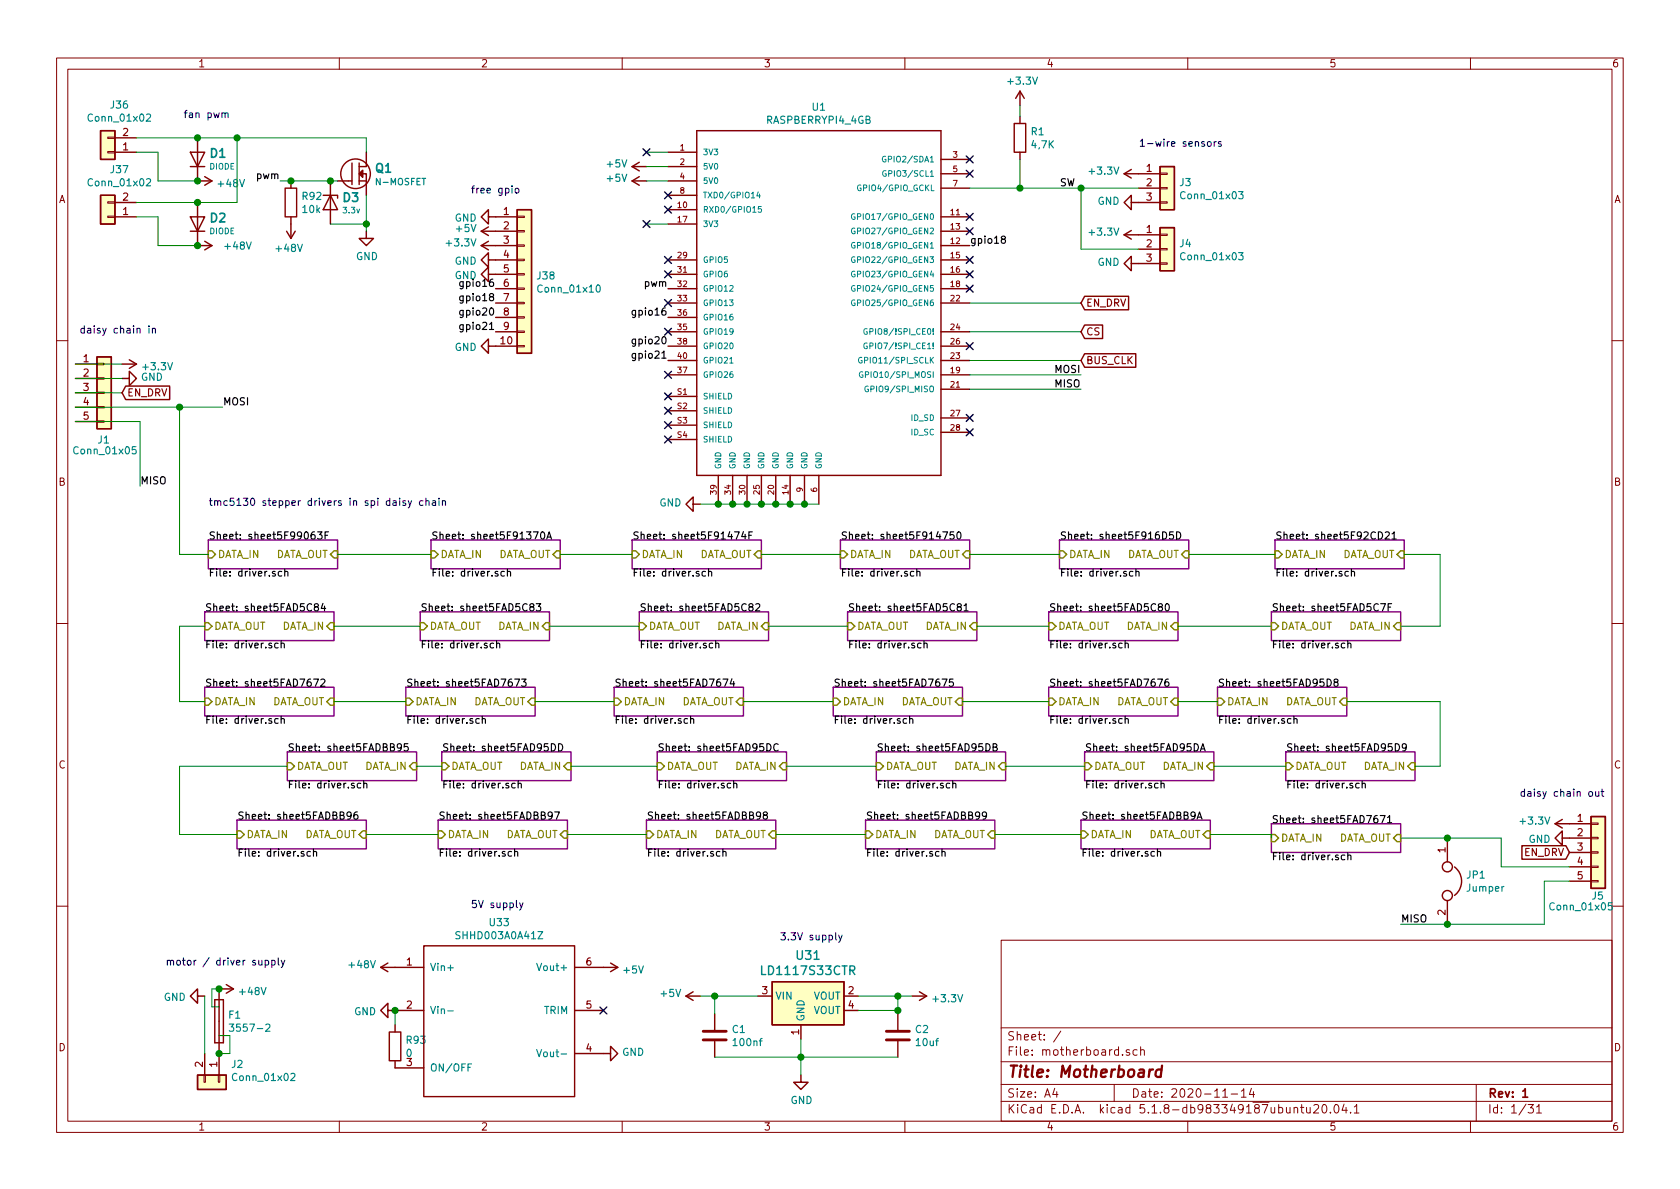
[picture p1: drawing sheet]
EESchema Schematic File Version 4
EELAYER 30 0
EELAYER END
$Descr A4 11693 8268
encoding utf-8
Sheet 1 31
Title "Motherboard"
Date "2020-11-14"
Rev "1"
Comp ""
Comment1 ""
Comment2 ""
Comment3 ""
Comment4 ""
$EndDescr
$Comp
L power:+5V #PWR0245
U 1 1
P 4500 1250
F 0 "#PWR0245" H 4500 1100 50  0001 C CNN
F 1 "+5V" V 4515 1378 50  0000 L CNN
F 2 "" H 4500 1250 50  0001 C CNN
F 3 "" H 4500 1250 50  0001 C CNN
	1    4500 1250
	0    -1   -1   0   
$EndComp
$Comp
L power:+5V #PWR0244
U 1 1
P 4500 1150
F 0 "#PWR0244" H 4500 1000 50  0001 C CNN
F 1 "+5V" V 4515 1278 50  0000 L CNN
F 2 "" H 4500 1150 50  0001 C CNN
F 3 "" H 4500 1150 50  0001 C CNN
	1    4500 1150
	0    -1   -1   0   
$EndComp
Wire Wire Line
	2025 1250 2300 1250
Connection ~ 2025 1250
Wire Wire Line
	1950 1250 2025 1250
$Comp
L passive:N-MOSFET Q1
U 1 1
P 2450 1200
F 0 "Q1" H 2606 1242 60  0000 L CNB
F 1 "N-MOSFET" H 2606 1147 45  0000 L CNN
F 2 "Package_TO_SOT_SMD:TO-252-2" H 2600 1000 45  0001 L CNN
F 3 "https://datasheet.lcsc.com/szlcsc/2001050534_PUOLOP-PTD50N06_C479046.pdf" H 2600 925 45  0001 L CNN
F 4 "Puolop ptd50n06" H 2600 1400 45  0001 L CNN "Part"
F 5 "IC" H 2600 1475 50  0001 L CNN "Family"
	1    2450 1200
	1    0    0    -1  
$EndComp
Wire Wire Line
	1650 950  2550 950 
$Comp
L power:+48V #PWR0231
U 1 1
P 2025 1550
F 0 "#PWR0231" H 2025 1400 50  0001 C CNN
F 1 "+48V" H 2040 1723 50  0000 C CNN
F 2 "" H 2025 1550 50  0001 C CNN
F 3 "" H 2025 1550 50  0001 C CNN
	1    2025 1550
	-1   0    0    1   
$EndComp
Wire Wire Line
	2300 1550 2550 1550
Wire Wire Line
	2300 1250 2350 1250
Connection ~ 2300 1250
Connection ~ 1375 1700
Wire Wire Line
	1100 1700 1375 1700
Wire Wire Line
	1100 1500 1100 1700
Wire Wire Line
	950  1500 1100 1500
Connection ~ 1375 1250
Wire Wire Line
	1100 1050 1100 1250
Wire Wire Line
	1375 1250 1100 1250
Wire Wire Line
	1375 950  1650 950 
Connection ~ 1375 950 
$Comp
L Device:D D1
U 1 1
P 1375 1100
F 0 "D1" V 1413 1020 60  0000 R CNB
F 1 "DIODE" V 1322 1020 40  0000 R CNN
F 2 "Diode_SMD:D_SMA" H 1375 940 40  0001 C CNN
F 3 "" H 1375 1220 60  0000 C CNN
F 4 "M2" H 1380 1275 45  0001 C CNN "PART"
F 5 "Passive" H 1605 1390 50  0001 C CNN "Family"
	1    1375 1100
	0    -1   -1   0   
$EndComp
Wire Wire Line
	950  950  1375 950 
Wire Wire Line
	1375 1400 1650 1400
Connection ~ 1375 1400
Wire Wire Line
	950  1400 1375 1400
Wire Wire Line
	2550 1550 2550 1600
Connection ~ 2550 1550
Wire Wire Line
	2550 1350 2550 1550
Connection ~ 1650 950 
Wire Wire Line
	2550 1050 2550 950 
$Comp
L Device:D_Zener D3
U 1 1
P 2300 1400
F 0 "D3" V 2262 1480 60  0000 L CNB
F 1 "3.3v" V 2353 1480 40  0000 L CNN
F 2 "Diode_SMD:D_SOD-123" V 2209 1320 40  0001 R CNN
F 3 "https://datasheet.lcsc.com/szlcsc/2005230007_AnBon-BZT52B3V3_C541632.pdf" V 2209 1320 60  0001 R CNN
F 4 "bzt52b3v3" H 2305 1575 45  0001 C CNN "PART"
F 5 "Passive" H 2530 1690 50  0001 C CNN "Family"
	1    2300 1400
	0    1    1    0   
$EndComp
Wire Wire Line
	1650 950  1650 1400
Wire Wire Line
	950  1050 1100 1050
$Comp
L Device:D D2
U 1 1
P 1375 1550
F 0 "D2" V 1413 1470 60  0000 R CNB
F 1 "DIODE" V 1322 1470 40  0000 R CNN
F 2 "Diode_SMD:D_SMA" H 1375 1390 40  0001 C CNN
F 3 "" H 1375 1670 60  0000 C CNN
F 4 "M2" H 1380 1725 45  0001 C CNN "PART"
F 5 "Passive" H 1605 1840 50  0001 C CNN "Family"
	1    1375 1550
	0    -1   -1   0   
$EndComp
Wire Wire Line
	10075 6425 10750 6425
Connection ~ 10075 6425
Wire Wire Line
	10075 5825 10450 5825
Connection ~ 10075 5825
$Comp
L Device:Jumper JP1
U 1 1
P 10075 6125
F 0 "JP1" V 10029 6252 50  0000 L CNN
F 1 "Jumper" V 10120 6252 50  0000 L CNN
F 2 "Connector_PinHeader_2.54mm:PinHeader_1x02_P2.54mm_Vertical" H 10075 6125 50  0001 C CNN
F 3 "~" H 10075 6125 50  0001 C CNN
	1    10075 6125
	0    1    1    0   
$EndComp
Wire Wire Line
	9750 6425 10075 6425
Wire Wire Line
	9750 5825 10075 5825
Text Label 1950 1250 2    50   ~ 0
pwm
$Comp
L Device:R R92
U 1 1
P 2025 1400
F 0 "R92" H 2095 1446 50  0000 L CNN
F 1 "10k" H 2095 1355 50  0000 L CNN
F 2 "Resistor_SMD:R_0805_2012Metric" V 1955 1400 50  0001 C CNN
F 3 "~" H 2025 1400 50  0001 C CNN
	1    2025 1400
	1    0    0    -1  
$EndComp
$Comp
L power:GND #PWR0230
U 1 1
P 2550 1600
F 0 "#PWR0230" H 2550 1350 50  0001 C CNN
F 1 "GND" H 2555 1427 50  0000 C CNN
F 2 "" H 2550 1600 50  0001 C CNN
F 3 "" H 2550 1600 50  0001 C CNN
	1    2550 1600
	1    0    0    -1  
$EndComp
Text Label 6750 1700 0    50   ~ 0
gpio18
$Comp
L power:+3.3V #PWR0239
U 1 1
P 7100 725
F 0 "#PWR0239" H 7100 575 50  0001 C CNN
F 1 "+3.3V" H 7115 898 50  0000 C CNN
F 2 "" H 7100 725 50  0001 C CNN
F 3 "" H 7100 725 50  0001 C CNN
	1    7100 725 
	1    0    0    -1  
$EndComp
Wire Wire Line
	4500 1050 4650 1050
NoConn ~ 4500 1550
NoConn ~ 4500 1050
NoConn ~ 4650 1800
NoConn ~ 4650 1900
NoConn ~ 4650 2300
NoConn ~ 4650 2100
NoConn ~ 4650 2600
Text Label 4650 2500 2    50   ~ 0
gpio21
Text Label 4650 2400 2    50   ~ 0
gpio20
Text Label 4650 2200 2    50   ~ 0
gpio16
Text Label 4650 2000 2    50   ~ 0
pwm
$Comp
L power:GND #PWR0238
U 1 1
P 3450 1900
F 0 "#PWR0238" H 3450 1650 50  0001 C CNN
F 1 "GND" V 3455 1772 50  0000 R CNN
F 2 "" H 3450 1900 50  0001 C CNN
F 3 "" H 3450 1900 50  0001 C CNN
	1    3450 1900
	0    1    1    0   
$EndComp
$Comp
L power:GND #PWR0237
U 1 1
P 3450 1800
F 0 "#PWR0237" H 3450 1550 50  0001 C CNN
F 1 "GND" V 3455 1672 50  0000 R CNN
F 2 "" H 3450 1800 50  0001 C CNN
F 3 "" H 3450 1800 50  0001 C CNN
	1    3450 1800
	0    1    1    0   
$EndComp
Text Label 3450 2000 2    50   ~ 0
gpio16
Text Label 3450 2100 2    50   ~ 0
gpio18
Text Label 3450 2200 2    50   ~ 0
gpio20
Text Label 3450 2300 2    50   ~ 0
gpio21
$Comp
L power:GND #PWR0236
U 1 1
P 3450 2400
F 0 "#PWR0236" H 3450 2150 50  0001 C CNN
F 1 "GND" V 3455 2272 50  0000 R CNN
F 2 "" H 3450 2400 50  0001 C CNN
F 3 "" H 3450 2400 50  0001 C CNN
	1    3450 2400
	0    1    1    0   
$EndComp
$Comp
L power:+3.3V #PWR0235
U 1 1
P 3450 1700
F 0 "#PWR0235" H 3450 1550 50  0001 C CNN
F 1 "+3.3V" V 3465 1828 50  0000 L CNN
F 2 "" H 3450 1700 50  0001 C CNN
F 3 "" H 3450 1700 50  0001 C CNN
	1    3450 1700
	0    -1   -1   0   
$EndComp
$Comp
L power:+5V #PWR0234
U 1 1
P 3450 1600
F 0 "#PWR0234" H 3450 1450 50  0001 C CNN
F 1 "+5V" V 3465 1728 50  0000 L CNN
F 2 "" H 3450 1600 50  0001 C CNN
F 3 "" H 3450 1600 50  0001 C CNN
	1    3450 1600
	0    -1   -1   0   
$EndComp
$Comp
L power:GND #PWR0233
U 1 1
P 3450 1500
F 0 "#PWR0233" H 3450 1250 50  0001 C CNN
F 1 "GND" V 3455 1372 50  0000 R CNN
F 2 "" H 3450 1500 50  0001 C CNN
F 3 "" H 3450 1500 50  0001 C CNN
	1    3450 1500
	0    1    1    0   
$EndComp
$Comp
L Connector_Generic:Conn_01x10 J38
U 1 1
P 3650 1900
F 0 "J38" H 3730 1892 50  0000 L CNN
F 1 "Conn_01x10" H 3730 1801 50  0000 L CNN
F 2 "Connector_PinHeader_2.54mm:PinHeader_1x10_P2.54mm_Vertical" H 3650 1900 50  0001 C CNN
F 3 "~" H 3650 1900 50  0001 C CNN
	1    3650 1900
	1    0    0    -1  
$EndComp
$Comp
L power:+48V #PWR0232
U 1 1
P 1375 1700
F 0 "#PWR0232" H 1375 1550 50  0001 C CNN
F 1 "+48V" V 1375 1875 50  0000 L CNN
F 2 "" H 1375 1700 50  0001 C CNN
F 3 "" H 1375 1700 50  0001 C CNN
	1    1375 1700
	0    1    1    0   
$EndComp
$Comp
L Connector_Generic:Conn_01x02 J37
U 1 1
P 750 1500
F 0 "J37" H 668 1175 50  0000 C CNN
F 1 "Conn_01x02" H 668 1266 50  0000 C CNN
F 2 "Connector_JST:JST_XH_B2B-XH-A_1x02_P2.50mm_Vertical" H 750 1500 50  0001 C CNN
F 3 "~" H 750 1500 50  0001 C CNN
	1    750  1500
	-1   0    0    1   
$EndComp
$Comp
L power:+48V #PWR0229
U 1 1
P 1375 1250
F 0 "#PWR0229" H 1375 1100 50  0001 C CNN
F 1 "+48V" V 1390 1378 50  0000 L CNN
F 2 "" H 1375 1250 50  0001 C CNN
F 3 "" H 1375 1250 50  0001 C CNN
	1    1375 1250
	0    1    1    0   
$EndComp
$Comp
L Connector_Generic:Conn_01x02 J36
U 1 1
P 750 1050
F 0 "J36" H 668 725 50  0000 C CNN
F 1 "Conn_01x02" H 668 816 50  0000 C CNN
F 2 "Connector_JST:JST_XH_B2B-XH-A_1x02_P2.50mm_Vertical" H 750 1050 50  0001 C CNN
F 3 "~" H 750 1050 50  0001 C CNN
	1    750  1050
	-1   0    0    1   
$EndComp
NoConn ~ 4650 1450
NoConn ~ 4650 1350
NoConn ~ 6750 1100
NoConn ~ 6750 1200
NoConn ~ 6750 1500
NoConn ~ 6750 1600
NoConn ~ 6750 1800
NoConn ~ 6750 1900
NoConn ~ 6750 2000
NoConn ~ 6750 2400
Connection ~ 1525 7325
Wire Wire Line
	1525 7325 1525 7300
Wire Wire Line
	8850 5800 8850 5825
Wire Wire Line
	8425 5800 8850 5800
Wire Wire Line
	10025 5325 9850 5325
Wire Wire Line
	10025 4875 10025 5325
Wire Wire Line
	9375 4875 10025 4875
Wire Wire Line
	1250 5800 1650 5800
Wire Wire Line
	1250 5325 1250 5800
Wire Wire Line
	2000 5325 1250 5325
Wire Wire Line
	1600 7325 1525 7325
Wire Wire Line
	1600 7200 1600 7325
Wire Wire Line
	1525 7200 1600 7200
Connection ~ 1525 6875
Wire Wire Line
	1525 6900 1525 6875
Wire Wire Line
	1475 6875 1525 6875
Wire Wire Line
	1475 7000 1475 6875
Wire Wire Line
	1525 7000 1475 7000
Wire Wire Line
	3075 5325 2900 5325
Wire Wire Line
	8200 4875 8475 4875
Wire Wire Line
	1250 4875 1425 4875
Wire Wire Line
	1250 4350 1250 4875
Wire Wire Line
	1425 4350 1250 4350
Wire Wire Line
	10025 4350 9750 4350
Wire Wire Line
	10025 3850 10025 4350
Wire Wire Line
	9775 3850 10025 3850
Wire Wire Line
	4500 1250 4650 1250
Wire Wire Line
	4500 1150 4650 1150
Wire Wire Line
	850  2725 525  2725
Wire Wire Line
	850  2625 525  2625
Wire Wire Line
	850  2525 525  2525
Text GLabel 850  2725 2    50   Input ~ 0
EN_DRV
$Comp
L power:GND #PWR02
U 1 1
P 850 2625
F 0 "#PWR02" H 850 2375 50  0001 C CNN
F 1 "GND" V 855 2497 50  0000 R CNN
F 2 "" H 850 2625 50  0001 C CNN
F 3 "" H 850 2625 50  0001 C CNN
	1    850  2625
	0    -1   -1   0   
$EndComp
$Comp
L power:+3.3V #PWR01
U 1 1
P 850 2525
F 0 "#PWR01" H 850 2375 50  0001 C CNN
F 1 "+3.3V" V 865 2653 50  0000 L CNN
F 2 "" H 850 2525 50  0001 C CNN
F 3 "" H 850 2525 50  0001 C CNN
	1    850  2525
	0    1    1    0   
$EndComp
Wire Wire Line
	975  2925 525  2925
$Comp
L Connector_Generic:Conn_01x05 J1
U 1 1
P 725 2725
F 0 "J1" H 675 2400 50  0000 L CNN
F 1 "Conn_01x05" H 500 2325 50  0000 L CNN
F 2 "Connector_JST:JST_EH_B5B-EH-A_1x05_P2.50mm_Vertical" H 725 2725 50  0001 C CNN
F 3 "~" H 725 2725 50  0001 C CNN
	1    725  2725
	1    0    0    -1  
$EndComp
Wire Wire Line
	10450 6025 10450 5825
Wire Wire Line
	10925 6025 10450 6025
Wire Wire Line
	10750 6125 10925 6125
Wire Wire Line
	10750 6425 10750 6125
Text GLabel 10925 5925 0    50   Input ~ 0
EN_DRV
$Comp
L power:GND #PWR015
U 1 1
P 10925 5825
F 0 "#PWR015" H 10925 5575 50  0001 C CNN
F 1 "GND" V 10930 5697 50  0000 R CNN
F 2 "" H 10925 5825 50  0001 C CNN
F 3 "" H 10925 5825 50  0001 C CNN
	1    10925 5825
	0    1    1    0   
$EndComp
$Comp
L power:+3.3V #PWR014
U 1 1
P 10925 5725
F 0 "#PWR014" H 10925 5575 50  0001 C CNN
F 1 "+3.3V" V 10940 5853 50  0000 L CNN
F 2 "" H 10925 5725 50  0001 C CNN
F 3 "" H 10925 5725 50  0001 C CNN
	1    10925 5725
	0    -1   -1   0   
$EndComp
$Comp
L Connector_Generic:Conn_01x05 J5
U 1 1
P 11125 5925
F 0 "J5" H 11075 5625 50  0000 L CNN
F 1 "Conn_01x05" H 10775 5550 50  0000 L CNN
F 2 "Connector_JST:JST_EH_B5B-EH-A_1x05_P2.50mm_Vertical" H 11125 5925 50  0001 C CNN
F 3 "~" H 11125 5925 50  0001 C CNN
	1    11125 5925
	1    0    0    -1  
$EndComp
Text Notes 550  2325 0    50   ~ 0
daisy chain in
Text Notes 10575 5550 0    50   ~ 0
daisy chain out
Wire Wire Line
	7525 2100 6750 2100
Text GLabel 7525 2100 2    50   Input ~ 0
EN_DRV
$Sheet
S 8850 5725 900  200 
U 5FAD767B
F0 "sheet5FAD7671" 50
F1 "driver.sch" 50
F2 "DATA_IN" I L 8850 5825 50 
F3 "DATA_OUT" I R 9750 5825 50 
$EndSheet
Text Label 975  3375 0    50   ~ 0
MISO
Wire Wire Line
	975  2925 975  3375
Wire Wire Line
	1250 2825 1250 3850
Connection ~ 1250 2825
Wire Wire Line
	1250 2825 525  2825
Wire Wire Line
	1250 2825 1550 2825
Wire Wire Line
	1425 6925 1425 7325
$Comp
L 3557-2:3557-2 F1
U 1 1
P 1525 7100
F 0 "F1" V 1479 7160 50  0000 L CNN
F 1 "3557-2" V 1570 7160 50  0000 L CNN
F 2 "FUSE_3557-2" H 1525 7100 50  0001 L BNN
F 3 "KEYSTONE" H 1525 7100 50  0001 L BNN
	1    1525 7100
	0    1    1    0   
$EndComp
Text Label 9750 6425 0    50   ~ 0
MISO
Wire Wire Line
	6925 5800 7525 5800
$Sheet
S 7525 5700 900  200 
U 5FADBBBD
F0 "sheet5FADBB9A" 50
F1 "driver.sch" 50
F2 "DATA_IN" I L 7525 5800 50 
F3 "DATA_OUT" I R 8425 5800 50 
$EndSheet
Wire Wire Line
	5400 5800 6025 5800
Wire Wire Line
	3950 5800 4500 5800
Wire Wire Line
	2550 5800 3050 5800
$Sheet
S 6025 5700 900  200 
U 5FADBBB3
F0 "sheet5FADBB99" 50
F1 "driver.sch" 50
F2 "DATA_IN" I L 6025 5800 50 
F3 "DATA_OUT" I R 6925 5800 50 
$EndSheet
$Sheet
S 4500 5700 900  200 
U 5FADBBAE
F0 "sheet5FADBB98" 50
F1 "driver.sch" 50
F2 "DATA_IN" I L 4500 5800 50 
F3 "DATA_OUT" I R 5400 5800 50 
$EndSheet
$Sheet
S 3050 5700 900  200 
U 5FADBBA9
F0 "sheet5FADBB97" 50
F1 "driver.sch" 50
F2 "DATA_IN" I L 3050 5800 50 
F3 "DATA_OUT" I R 3950 5800 50 
$EndSheet
$Sheet
S 1650 5700 900  200 
U 5FADBBA4
F0 "sheet5FADBB96" 50
F1 "driver.sch" 50
F2 "DATA_IN" I L 1650 5800 50 
F3 "DATA_OUT" I R 2550 5800 50 
$EndSheet
$Sheet
S 2000 5225 900  200 
U 5FADBB9F
F0 "sheet5FADBB95" 50
F1 "driver.sch" 50
F2 "DATA_IN" I R 2900 5325 50 
F3 "DATA_OUT" I L 2000 5325 50 
$EndSheet
Wire Wire Line
	4575 5325 3975 5325
$Sheet
S 3075 5225 900  200 
U 5FAD9600
F0 "sheet5FAD95DD" 50
F1 "driver.sch" 50
F2 "DATA_IN" I R 3975 5325 50 
F3 "DATA_OUT" I L 3075 5325 50 
$EndSheet
Wire Wire Line
	6100 5325 5475 5325
Wire Wire Line
	7550 5325 7000 5325
Wire Wire Line
	8950 5325 8450 5325
$Sheet
S 4575 5225 900  200 
U 5FAD95F6
F0 "sheet5FAD95DC" 50
F1 "driver.sch" 50
F2 "DATA_IN" I R 5475 5325 50 
F3 "DATA_OUT" I L 4575 5325 50 
$EndSheet
$Sheet
S 6100 5225 900  200 
U 5FAD95F1
F0 "sheet5FAD95DB" 50
F1 "driver.sch" 50
F2 "DATA_IN" I R 7000 5325 50 
F3 "DATA_OUT" I L 6100 5325 50 
$EndSheet
$Sheet
S 7550 5225 900  200 
U 5FAD95EC
F0 "sheet5FAD95DA" 50
F1 "driver.sch" 50
F2 "DATA_IN" I R 8450 5325 50 
F3 "DATA_OUT" I L 7550 5325 50 
$EndSheet
$Sheet
S 8950 5225 900  200 
U 5FAD95E7
F0 "sheet5FAD95D9" 50
F1 "driver.sch" 50
F2 "DATA_IN" I R 9850 5325 50 
F3 "DATA_OUT" I L 8950 5325 50 
$EndSheet
$Sheet
S 8475 4775 900  200 
U 5FAD95E2
F0 "sheet5FAD95D8" 50
F1 "driver.sch" 50
F2 "DATA_IN" I L 8475 4875 50 
F3 "DATA_OUT" I R 9375 4875 50 
$EndSheet
Wire Wire Line
	6700 4875 7300 4875
$Sheet
S 7300 4775 900  200 
U 5FAD7699
F0 "sheet5FAD7676" 50
F1 "driver.sch" 50
F2 "DATA_IN" I L 7300 4875 50 
F3 "DATA_OUT" I R 8200 4875 50 
$EndSheet
Wire Wire Line
	5175 4875 5800 4875
Wire Wire Line
	3725 4875 4275 4875
Wire Wire Line
	2325 4875 2825 4875
$Sheet
S 5800 4775 900  200 
U 5FAD768F
F0 "sheet5FAD7675" 50
F1 "driver.sch" 50
F2 "DATA_IN" I L 5800 4875 50 
F3 "DATA_OUT" I R 6700 4875 50 
$EndSheet
$Sheet
S 4275 4775 900  200 
U 5FAD768A
F0 "sheet5FAD7674" 50
F1 "driver.sch" 50
F2 "DATA_IN" I L 4275 4875 50 
F3 "DATA_OUT" I R 5175 4875 50 
$EndSheet
$Sheet
S 2825 4775 900  200 
U 5FAD7685
F0 "sheet5FAD7673" 50
F1 "driver.sch" 50
F2 "DATA_IN" I L 2825 4875 50 
F3 "DATA_OUT" I R 3725 4875 50 
$EndSheet
$Sheet
S 1425 4775 900  200 
U 5FAD7680
F0 "sheet5FAD7672" 50
F1 "driver.sch" 50
F2 "DATA_IN" I L 1425 4875 50 
F3 "DATA_OUT" I R 2325 4875 50 
$EndSheet
Wire Wire Line
	2925 4350 2325 4350
$Sheet
S 1425 4250 900  200 
U 5FAD5CA7
F0 "sheet5FAD5C84" 50
F1 "driver.sch" 50
F2 "DATA_IN" I R 2325 4350 50 
F3 "DATA_OUT" I L 1425 4350 50 
$EndSheet
Wire Wire Line
	4450 4350 3825 4350
Wire Wire Line
	5900 4350 5350 4350
Wire Wire Line
	7300 4350 6800 4350
Wire Wire Line
	8850 4350 8200 4350
$Sheet
S 2925 4250 900  200 
U 5FAD5C9D
F0 "sheet5FAD5C83" 50
F1 "driver.sch" 50
F2 "DATA_IN" I R 3825 4350 50 
F3 "DATA_OUT" I L 2925 4350 50 
$EndSheet
$Sheet
S 4450 4250 900  200 
U 5FAD5C98
F0 "sheet5FAD5C82" 50
F1 "driver.sch" 50
F2 "DATA_IN" I R 5350 4350 50 
F3 "DATA_OUT" I L 4450 4350 50 
$EndSheet
$Sheet
S 5900 4250 900  200 
U 5FAD5C93
F0 "sheet5FAD5C81" 50
F1 "driver.sch" 50
F2 "DATA_IN" I R 6800 4350 50 
F3 "DATA_OUT" I L 5900 4350 50 
$EndSheet
$Sheet
S 7300 4250 900  200 
U 5FAD5C8E
F0 "sheet5FAD5C80" 50
F1 "driver.sch" 50
F2 "DATA_IN" I R 8200 4350 50 
F3 "DATA_OUT" I L 7300 4350 50 
$EndSheet
$Sheet
S 8850 4250 900  200 
U 5FAD5C89
F0 "sheet5FAD5C7F" 50
F1 "driver.sch" 50
F2 "DATA_IN" I R 9750 4350 50 
F3 "DATA_OUT" I L 8850 4350 50 
$EndSheet
Wire Wire Line
	8275 3850 8875 3850
$Comp
L Connector_Generic:Conn_01x02 J2
U 1 1
P 1525 7525
F 0 "J2" V 1397 7605 50  0000 L CNN
F 1 "Conn_01x02" V 1488 7605 50  0000 L CNN
F 2 "custom:xt90pw-f" H 1525 7525 50  0001 C CNN
F 3 "~" H 1525 7525 50  0001 C CNN
	1    1525 7525
	0    1    1    0   
$EndComp
$Comp
L power:GND #PWR011
U 1 1
P 7925 1400
F 0 "#PWR011" H 7925 1150 50  0001 C CNN
F 1 "GND" V 7930 1272 50  0000 R CNN
F 2 "" H 7925 1400 50  0001 C CNN
F 3 "" H 7925 1400 50  0001 C CNN
	1    7925 1400
	0    1    -1   0   
$EndComp
$Comp
L power:GND #PWR013
U 1 1
P 7925 1825
F 0 "#PWR013" H 7925 1575 50  0001 C CNN
F 1 "GND" V 7930 1697 50  0000 R CNN
F 2 "" H 7925 1825 50  0001 C CNN
F 3 "" H 7925 1825 50  0001 C CNN
	1    7925 1825
	0    1    -1   0   
$EndComp
$Comp
L power:+3.3V #PWR012
U 1 1
P 7925 1625
F 0 "#PWR012" H 7925 1475 50  0001 C CNN
F 1 "+3.3V" V 7940 1753 50  0000 L CNN
F 2 "" H 7925 1625 50  0001 C CNN
F 3 "" H 7925 1625 50  0001 C CNN
	1    7925 1625
	0    -1   -1   0   
$EndComp
$Comp
L power:+3.3V #PWR010
U 1 1
P 7925 1200
F 0 "#PWR010" H 7925 1050 50  0001 C CNN
F 1 "+3.3V" V 7940 1328 50  0000 L CNN
F 2 "" H 7925 1200 50  0001 C CNN
F 3 "" H 7925 1200 50  0001 C CNN
	1    7925 1200
	0    -1   -1   0   
$EndComp
Wire Wire Line
	7525 1300 7925 1300
Connection ~ 7525 1300
Wire Wire Line
	7525 1725 7925 1725
Wire Wire Line
	7525 1300 7525 1725
$Comp
L Connector_Generic:Conn_01x03 J4
U 1 1
P 8125 1725
F 0 "J4" H 8205 1767 50  0000 L CNN
F 1 "Conn_01x03" H 8205 1676 50  0000 L CNN
F 2 "Connector_JST:JST_EH_B3B-EH-A_1x03_P2.50mm_Vertical" H 8125 1725 50  0001 C CNN
F 3 "~" H 8125 1725 50  0001 C CNN
	1    8125 1725
	1    0    0    -1  
$EndComp
$Comp
L Connector_Generic:Conn_01x03 J3
U 1 1
P 8125 1300
F 0 "J3" H 8205 1342 50  0000 L CNN
F 1 "Conn_01x03" H 8205 1251 50  0000 L CNN
F 2 "Connector_JST:JST_EH_B3B-EH-A_1x03_P2.50mm_Vertical" H 8125 1300 50  0001 C CNN
F 3 "~" H 8125 1300 50  0001 C CNN
	1    8125 1300
	1    0    0    -1  
$EndComp
Wire Wire Line
	7100 800  7100 725 
Wire Wire Line
	7100 1300 7525 1300
Connection ~ 7100 1300
Wire Wire Line
	7100 1100 7100 1300
$Comp
L Device:R R1
U 1 1
P 7100 950
F 0 "R1" H 7170 996 50  0000 L CNN
F 1 "4,7K" H 7170 905 50  0000 L CNN
F 2 "Resistor_SMD:R_0805_2012Metric" V 7030 950 50  0001 C CNN
F 3 "~" H 7100 950 50  0001 C CNN
	1    7100 950 
	1    0    0    -1  
$EndComp
NoConn ~ 4650 3050
NoConn ~ 4650 2950
NoConn ~ 4650 2850
NoConn ~ 4650 2750
Wire Wire Line
	4500 1550 4650 1550
Connection ~ 5600 3500
Wire Wire Line
	5600 3500 5700 3500
Connection ~ 5500 3500
Wire Wire Line
	5500 3500 5600 3500
Connection ~ 5400 3500
Wire Wire Line
	5400 3500 5500 3500
Connection ~ 5300 3500
Wire Wire Line
	5300 3500 5400 3500
Connection ~ 5200 3500
Wire Wire Line
	5200 3500 5300 3500
Connection ~ 5100 3500
Wire Wire Line
	5100 3500 5200 3500
Connection ~ 5000 3500
Wire Wire Line
	5000 3500 5100 3500
Wire Wire Line
	4875 3500 5000 3500
$Comp
L RASPBERRYPI4_4GB:RASPBERRYPI4_4GB U1
U 1 1
P 5650 1900
F 0 "U1" H 5600 3067 50  0000 C CNN
F 1 "RASPBERRYPI4_4GB" H 5600 2976 50  0000 C CNN
F 2 "RASPBERRYPI4_4GB:MODULE_RASPBERRYPI4_4GB" H 5650 1900 50  0001 L BNN
F 3 "Raspberry Pi" H 5650 1900 50  0001 L BNN
F 4 "18mm" H 5650 1900 50  0001 L BNN "Field4"
F 5 "Manufacturer Recommendations" H 5650 1900 50  0001 L BNN "Field5"
F 6 "1.0" H 5650 1900 50  0001 L BNN "Field6"
	1    5650 1900
	-1   0    0    -1  
$EndComp
Text Notes 1150 6725 0    50   ~ 0
motor / driver supply\n
$Comp
L power:+48V #PWR04
U 1 1
P 1525 6875
F 0 "#PWR04" H 1525 6725 50  0001 C CNN
F 1 "+48V" V 1540 7003 50  0000 L CNN
F 2 "" H 1525 6875 50  0001 C CNN
F 3 "" H 1525 6875 50  0001 C CNN
	1    1525 6875
	0    1    1    0   
$EndComp
$Comp
L power:GND #PWR03
U 1 1
P 1425 6925
F 0 "#PWR03" H 1425 6675 50  0001 C CNN
F 1 "GND" V 1430 6797 50  0000 R CNN
F 2 "" H 1425 6925 50  0001 C CNN
F 3 "" H 1425 6925 50  0001 C CNN
	1    1425 6925
	0    1    1    0   
$EndComp
Wire Wire Line
	6750 1300 7100 1300
Text Label 7375 1300 0    50   ~ 0
SW
$Sheet
S 8875 3750 900  200 
U 5F92CD29
F0 "sheet5F92CD21" 50
F1 "driver.sch" 50
F2 "DATA_IN" I L 8875 3850 50 
F3 "DATA_OUT" I R 9775 3850 50 
$EndSheet
Text Label 1550 2825 0    50   ~ 0
MOSI
Wire Wire Line
	1450 3850 1250 3850
Wire Wire Line
	6750 3850 7375 3850
Wire Wire Line
	5300 3850 5850 3850
Wire Wire Line
	3900 3850 4400 3850
Wire Wire Line
	2350 3850 3000 3850
$Sheet
S 7375 3750 900  200 
U 5F916D61
F0 "sheet5F916D5D" 50
F1 "driver.sch" 50
F2 "DATA_IN" I L 7375 3850 50 
F3 "DATA_OUT" I R 8275 3850 50 
$EndSheet
$Sheet
S 5850 3750 900  200 
U 5F914758
F0 "sheet5F914750" 50
F1 "driver.sch" 50
F2 "DATA_IN" I L 5850 3850 50 
F3 "DATA_OUT" I R 6750 3850 50 
$EndSheet
$Sheet
S 4400 3750 900  200 
U 5F914754
F0 "sheet5F91474F" 50
F1 "driver.sch" 50
F2 "DATA_IN" I L 4400 3850 50 
F3 "DATA_OUT" I R 5300 3850 50 
$EndSheet
$Sheet
S 3000 3750 900  200 
U 5F91370E
F0 "sheet5F91370A" 50
F1 "driver.sch" 50
F2 "DATA_IN" I L 3000 3850 50 
F3 "DATA_OUT" I R 3900 3850 50 
$EndSheet
$Sheet
S 1450 3750 900  200 
U 5F990647
F0 "sheet5F99063F" 50
F1 "driver.sch" 50
F2 "DATA_IN" I L 1450 3850 50 
F3 "DATA_OUT" I R 2350 3850 50 
$EndSheet
Wire Wire Line
	7525 2300 6750 2300
Text GLabel 7525 2500 2    50   Input ~ 0
BUS_CLK
Wire Wire Line
	6750 2500 7525 2500
Wire Wire Line
	7525 2700 6750 2700
NoConn ~ 6750 2900
NoConn ~ 6750 3000
Text Label 7525 2700 2    50   ~ 0
MISO
Text Label 7525 2600 2    50   ~ 0
MOSI
Wire Wire Line
	6750 2600 7525 2600
Text GLabel 7525 2300 2    50   Input ~ 0
CS
$Comp
L power:GND #PWR09
U 1 1
P 4875 3500
F 0 "#PWR09" H 4875 3250 50  0001 C CNN
F 1 "GND" V 4880 3372 50  0000 R CNN
F 2 "" H 4875 3500 50  0001 C CNN
F 3 "" H 4875 3500 50  0001 C CNN
	1    4875 3500
	0    1    -1   0   
$EndComp
Text Notes 5425 6550 0    50   ~ 0
3.3V supply
Text Notes 3275 6325 0    50   ~ 0
5V supply
Text Notes 1275 825  0    50   ~ 0
fan pwm
Text Notes 7925 1025 0    50   ~ 0
1-wire sensors
Text Notes 3275 1350 0    50   ~ 0
free gpio
$Comp
L dk_PMIC-Voltage-Regulators-Linear:LD1117S33CTR U?
U 1 1
P 5575 6925
AR Path="/5F9DA207/5FB2F68A" Ref="U?"  Part="1" 
AR Path="/5FB2F68A" Ref="U31"  Part="1" 
F 0 "U31" H 5625 7212 60  0000 C CNN
F 1 "LD1117S33CTR" H 5625 7106 60  0000 C CNN
F 2 "digikey-footprints:SOT-223" H 5775 7125 60  0001 L CNN
F 3 "http://www.st.com/content/ccc/resource/technical/document/datasheet/99/3b/7d/91/91/51/4b/be/CD00000544.pdf/files/CD00000544.pdf/jcr:content/translations/en.CD00000544.pdf" H 5775 7225 60  0001 L CNN
F 4 "497-1241-1-ND" H 5775 7325 60  0001 L CNN "Digi-Key_PN"
F 5 "LD1117S33CTR" H 5775 7425 60  0001 L CNN "MPN"
F 6 "Integrated Circuits (ICs)" H 5775 7525 60  0001 L CNN "Category"
F 7 "PMIC - Voltage Regulators - Linear" H 5775 7625 60  0001 L CNN "Family"
F 8 "http://www.st.com/content/ccc/resource/technical/document/datasheet/99/3b/7d/91/91/51/4b/be/CD00000544.pdf/files/CD00000544.pdf/jcr:content/translations/en.CD00000544.pdf" H 5775 7725 60  0001 L CNN "DK_Datasheet_Link"
F 9 "/product-detail/en/stmicroelectronics/LD1117S33CTR/497-1241-1-ND/586241" H 5775 7825 60  0001 L CNN "DK_Detail_Page"
F 10 "IC REG LINEAR 3.3V 800MA SOT223" H 5775 7925 60  0001 L CNN "Description"
F 11 "STMicroelectronics" H 5775 8025 60  0001 L CNN "Manufacturer"
F 12 "Active" H 5775 8125 60  0001 L CNN "Status"
	1    5575 6925
	1    0    0    -1  
$EndComp
$Comp
L power:GND #PWR?
U 1 1
P 5575 7475
AR Path="/5F9DA207/5FB2F691" Ref="#PWR?"  Part="1" 
AR Path="/5FB2F691" Ref="#PWR0219"  Part="1" 
F 0 "#PWR0219" H 5575 7225 50  0001 C CNN
F 1 "GND" H 5580 7302 50  0000 C CNN
F 2 "" H 5575 7475 50  0001 C CNN
F 3 "" H 5575 7475 50  0001 C CNN
	1    5575 7475
	1    0    0    -1  
$EndComp
Wire Wire Line
	5575 7225 5575 7350
$Comp
L Device:C C?
U 1 1
P 4975 7200
AR Path="/5F9DA207/5FB2F698" Ref="C?"  Part="1" 
AR Path="/5FB2F698" Ref="C1"  Part="1" 
F 0 "C1" H 5090 7246 50  0000 L CNN
F 1 "100nf" H 5090 7155 50  0000 L CNN
F 2 "Capacitor_SMD:C_0805_2012Metric" H 5013 7050 50  0001 C CNN
F 3 "~" H 4975 7200 50  0001 C CNN
	1    4975 7200
	1    0    0    -1  
$EndComp
$Comp
L Device:C C?
U 1 1
P 6250 7200
AR Path="/5F9DA207/5FB2F69E" Ref="C?"  Part="1" 
AR Path="/5FB2F69E" Ref="C2"  Part="1" 
F 0 "C2" H 6365 7246 50  0000 L CNN
F 1 "10uf" H 6365 7155 50  0000 L CNN
F 2 "Capacitor_SMD:C_0805_2012Metric" H 6288 7050 50  0001 C CNN
F 3 "~" H 6250 7200 50  0001 C CNN
	1    6250 7200
	1    0    0    -1  
$EndComp
Wire Wire Line
	4975 7350 5575 7350
Connection ~ 5575 7350
Wire Wire Line
	5575 7350 5575 7475
Wire Wire Line
	6250 7350 5575 7350
Wire Wire Line
	5975 6925 6250 6925
Wire Wire Line
	6250 6925 6250 7025
Wire Wire Line
	6250 6925 6350 6925
Connection ~ 6250 6925
Wire Wire Line
	4975 7050 4975 6925
Connection ~ 4975 6925
Wire Wire Line
	4975 6925 5275 6925
Wire Wire Line
	5975 7025 6250 7025
Connection ~ 6250 7025
Wire Wire Line
	6250 7025 6250 7050
$Comp
L power:+5V #PWR?
U 1 1
P 4875 6925
AR Path="/5F9DA207/5FB2F6B2" Ref="#PWR?"  Part="1" 
AR Path="/5FB2F6B2" Ref="#PWR0220"  Part="1" 
F 0 "#PWR0220" H 4875 6775 50  0001 C CNN
F 1 "+5V" V 4890 7053 50  0000 L CNN
F 2 "" H 4875 6925 50  0001 C CNN
F 3 "" H 4875 6925 50  0001 C CNN
	1    4875 6925
	0    -1   -1   0   
$EndComp
$Comp
L power:+3.3V #PWR?
U 1 1
P 6350 6925
AR Path="/5F9DA207/5FB2F6B8" Ref="#PWR?"  Part="1" 
AR Path="/5FB2F6B8" Ref="#PWR0221"  Part="1" 
F 0 "#PWR0221" H 6350 6775 50  0001 C CNN
F 1 "+3.3V" V 6365 7053 50  0000 L CNN
F 2 "" H 6350 6925 50  0001 C CNN
F 3 "" H 6350 6925 50  0001 C CNN
	1    6350 6925
	0    1    1    0   
$EndComp
$Comp
L power:+48V #PWR0240
U 1 1
P 2750 6725
F 0 "#PWR0240" H 2750 6575 50  0001 C CNN
F 1 "+48V" V 2765 6853 50  0000 L CNN
F 2 "" H 2750 6725 50  0001 C CNN
F 3 "" H 2750 6725 50  0001 C CNN
	1    2750 6725
	0    -1   -1   0   
$EndComp
$Comp
L power:GND #PWR0241
U 1 1
P 2750 7025
F 0 "#PWR0241" H 2750 6775 50  0001 C CNN
F 1 "GND" V 2755 6897 50  0000 R CNN
F 2 "" H 2750 7025 50  0001 C CNN
F 3 "" H 2750 7025 50  0001 C CNN
	1    2750 7025
	0    1    1    0   
$EndComp
$Comp
L power:+5V #PWR0242
U 1 1
P 4200 6725
F 0 "#PWR0242" H 4200 6575 50  0001 C CNN
F 1 "+5V" V 4215 6853 50  0000 L CNN
F 2 "" H 4200 6725 50  0001 C CNN
F 3 "" H 4200 6725 50  0001 C CNN
	1    4200 6725
	0    1    1    0   
$EndComp
$Comp
L power:GND #PWR0243
U 1 1
P 4200 7325
F 0 "#PWR0243" H 4200 7075 50  0001 C CNN
F 1 "GND" V 4205 7197 50  0000 R CNN
F 2 "" H 4200 7325 50  0001 C CNN
F 3 "" H 4200 7325 50  0001 C CNN
	1    4200 7325
	0    -1   -1   0   
$EndComp
NoConn ~ 4200 7025
$Comp
L Project-Lib:SHHD003A0A41Z U33
U 1 1
P 3100 6975
F 0 "U33" H 3475 7540 50  0000 C CNN
F 1 "SHHD003A0A41Z" H 3475 7449 50  0000 C CNN
F 2 "custom:SHHD003A0A41Z" H 3450 6825 50  0001 C CNN
F 3 "" H 3450 6825 50  0001 C CNN
	1    3100 6975
	1    0    0    -1  
$EndComp
$Comp
L Device:R R93
U 1 1
P 2750 7275
F 0 "R93" H 2820 7321 50  0000 L CNN
F 1 "0" H 2820 7230 50  0000 L CNN
F 2 "Resistor_SMD:R_0805_2012Metric" V 2680 7275 50  0001 C CNN
F 3 "~" H 2750 7275 50  0001 C CNN
	1    2750 7275
	1    0    0    -1  
$EndComp
Wire Wire Line
	2750 7125 2750 7025
Connection ~ 2750 7025
Text Notes 1450 3525 0    50   ~ 0
tmc5130 stepper drivers in spi daisy chain
Wire Wire Line
	4875 6925 4975 6925
$EndSCHEMATC
